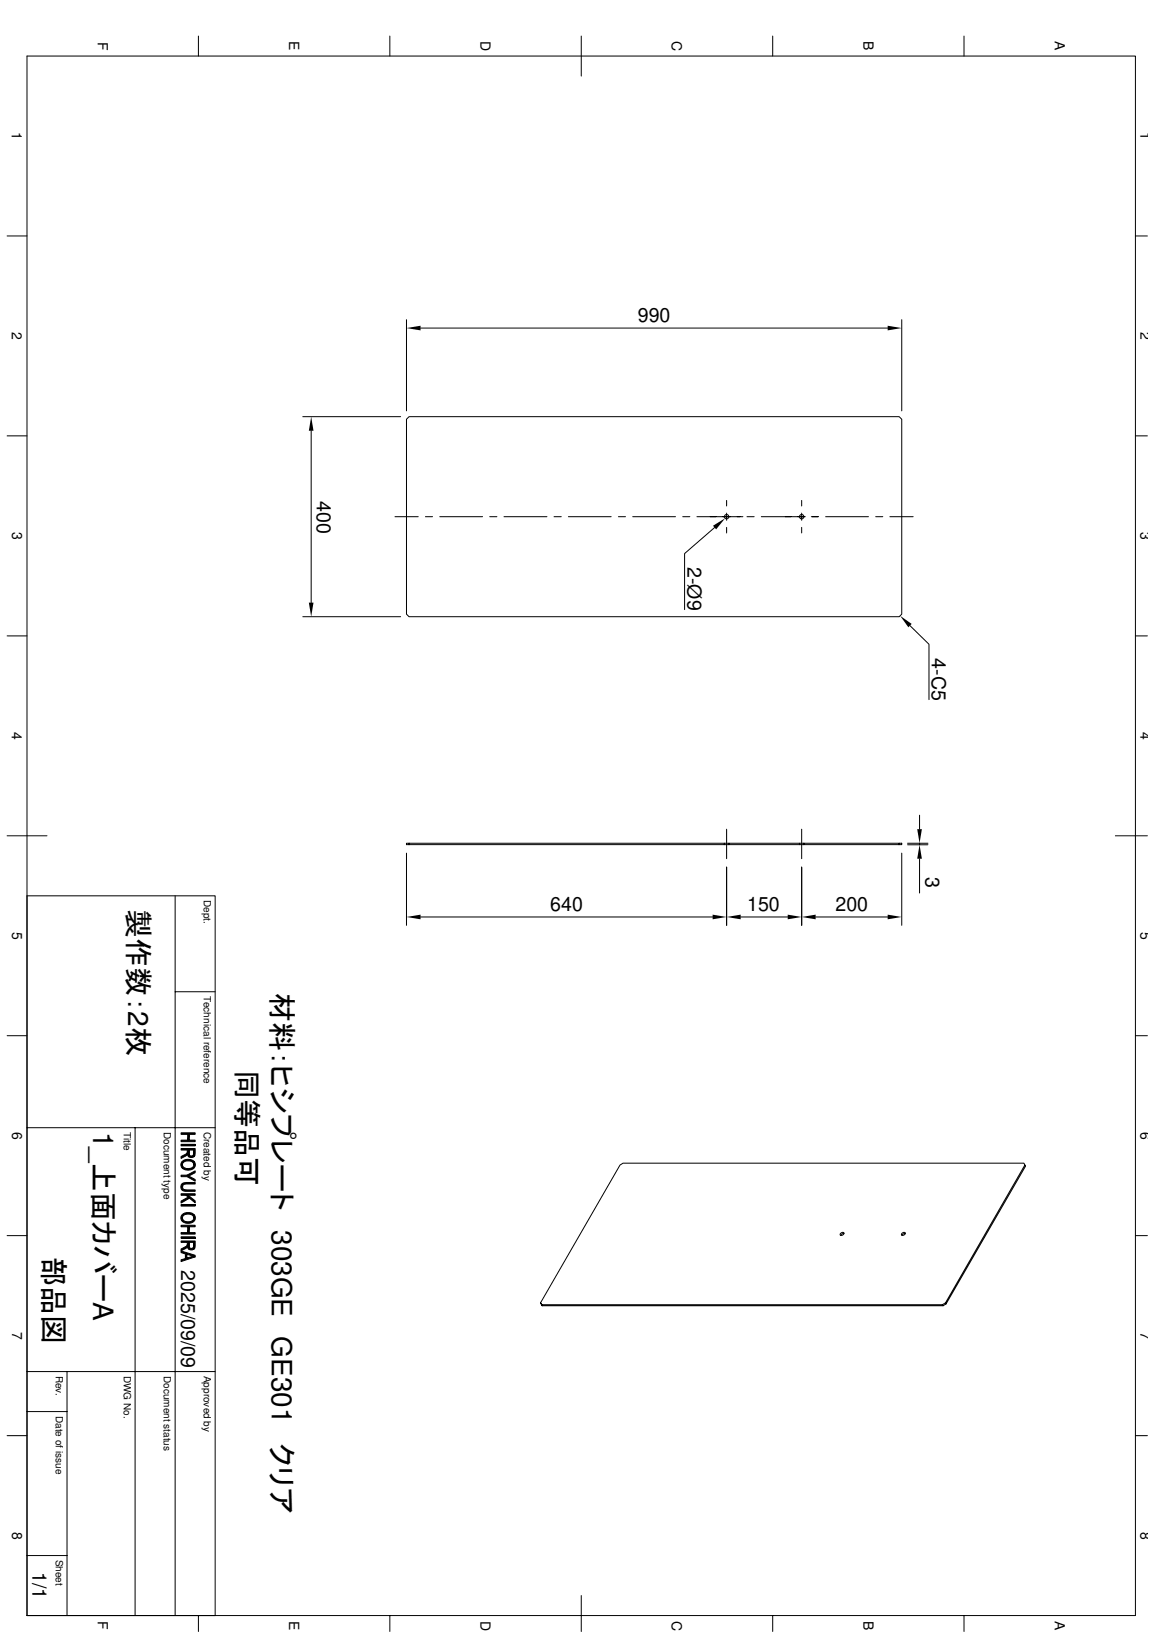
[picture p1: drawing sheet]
<svg xmlns="http://www.w3.org/2000/svg" width="210mm" height="297mm" viewBox="0 0 210 297" stroke-linecap="round" stroke-linejoin="round" font-family="sans-serif">
<g fill="none" stroke="#000" stroke-width=".18">
<path d="M4.9 10.2h201.6v283.8h-201.6zM36.1 6.6v3.6M70.9 6.6v3.6M105.7 6.6v7.2M140.5 6.6v3.6M175.3 6.6v3.6M1.3 42.9h3.6M73.9 58.2v16.6M76.5 59.7h85M164 58.2v16.6M206.5 42.9h2.2M1.3 79.3h3.6"/>
<path d="M55.1 75.8h17.8M56.6 78.4v31.3M73.9 76.3l.5-.5h89.2l.4 .5v35.5l-.4 .4h-89.2l-.5-.4zM206.5 79.3h2.2M71.8 94h4.3M77.4 94h1.3M80 94h7.8M89.1 94h1.3M91.7 94h7.8M100.8 94h1.3M103.4 94h7.8M112.5 94h1.3"/>
<path d="M115.1 94h7.8M124.2 94h1.3M126.8 94h8.3M130 96l-5.5 4.8v10.2M132.2 91.1v1M132.2 93.4v1.3M132.2 96v1M135.9 94h1.3M138.5 94h8M145.8 91.1v1M145.8 93.4v1.3M145.8 96v1"/>
<path d="M147.6 94h1.3M150.2 94h7.8M159.3 94h1.3M161.9 94h4.2M1.3 115.7h3.6M55.1 112.2h17.8M165.5 113.9l3.5 3.4v10M206.5 115.7h2.2M1.3 152.1h7.3M73.9 155.3v13.1M74.4 153.7h89.2v-.2h.4v.2h-.4M74.4 153.5h-.5v.2h.5v-.2h89.2"/>
<path d="M131.8 153.5v.2M132.2 150.9v5.4M132.2 157.8v10.6M132.6 153.5v.2M145.4 153.5v.2M145.8 150.9v5.4M145.8 157.8v10.6M146.2 153.5v.2M164 155.3v13.1M165.1 153.5h3.7M165.1 153.8h3.7M167.3 148.4v2.5"/>
<path d="M167.3 153.5v.3M167.3 156.3v6.2M202.9 152.1h5.8M4.9 163h34.2v131M31.9 163v131M76.5 166.9h53.1M134.7 166.9h8.6M148.4 166.9h13.1M1.3 188.5h3.6M31.9 180.5h7.2M206.5 188.5h2.2M4.9 205.3h34.2"/>
<path d="M24.6 205.3v88.7M32.9 207.5h1.2l.3-1v1h1.1v.3h-2.6zM32.9 206.2h2.6v.3h-1.1l-.3 1v-1h-1.2zM32.9 208.3h2.6v.3h-2.6zM32.9 210.5l1-.5 .2-.4v.5l-.1 .2-1.1 .5zM32.9 209h2.6l-.1 1.4-.1 .1-.1-1.2h-.8l-.1 1.2-.2-.4v-.8h-1.2zM32.9 213.9h1.1l1.5 .8v.3l-1.5-.8h-1.1zM32.9 218.6l1.3-.7 .3 .2-1.6 .9zM32.9 217.3h2.6v.3h-2.6zM32.9 219.2h2.6v.3h-2.6zM33.1 215.5l.1-.1v.6a.56 .56 0 0 0 .8 .6h1.5v.2h-1.5a.84 .84 0 0 1-1-.3 .84 .84 0 0 1 .1-1zM33.2 211.3l.7-.3 .7 .1 .7 .3-.1 .6a1.15 1.15 0 0 0-1.8-.4l-.2 .3v.7l-.3-.5v-.4z"/>
<path d="M33.2 212a1.16 1.16 0 0 0 2 .3l.1-.9 .2 .3v.6l-.4 .5-.5 .1h-.8l-.5-.2zM33.2 215.4l.7-.2h1.6v.3h-1.5a.58 .58 0 0 0-.8 .5zM33.8 217.6h.4l1.3 1v.3zM34 213.9l1.5-.8v.3l-1.2 .7zM34.4 209.3v.6a.42 .42 0 0 0 .4 .5 .42 .42 0 0 0 .4-.4l.1 .5-.4 .2-.5-.1zM186.4 212l-.2-.3h-72.9l-.5 .3-14.5 25.1M1.3 224.9h3.6M32.9 224.3h1.2l.3-1v1h1.1v.3h-2.6zM32.9 223h2.6v.3h-1.1l-.3 1v-1h-1.2zM32.9 225.1h2.6v.3h-2.6zM32.9 227.3l1-.5 .2-.4v.5l-.2 .3-1 .5zM32.9 225.9h2.6l-.1 1.3-.1 .2-.1-1.3h-.8v1.3l-.3-.4v-.9h-1.2z"/>
<path d="M32.9 227.7l2.6 .8v.3l-1.5-.5-.3 .8v-.9l-.8-.2zM32.9 229.3l.8-.2 .3-.8v.7l1.2-.4 .3 .2-2.6 .8zM33.1 221.1l.6-.4h1l.6 .3-.1 .7a1.15 1.15 0 0 0-1.8-.4l-.2 .3v.7l-.1-.1a.83 .83 0 0 1 0-1.1zM33.2 221.7l.1 .3 .2 .2 .9 .2a.77 .77 0 0 0 .8-.7l.1-.7 .2 .4v.6l-.4 .4-.7 .3-.6-.1-.5-.2zM34.4 226.1v.6a.42 .42 0 0 0 .4 .5 .42 .42 0 0 0 .4-.4l.1 .6-.4 .1-.5-.1zM98.5 237.5l-.2-.4 .3 .6-.1-.2h72.9M152.9 224.5a.29 .29 0 0 1 .4-.2 .29 .29 0 0 1 .1 .4 .29 .29 0 0 1-.3 .2 .29 .29 0 0 1-.2-.4zM153.5 224.5l-.3 .1-.3 .3M164 224.5a.29 .29 0 0 1 .4-.2 .29 .29 0 0 1 .2 .4 .29 .29 0 0 1-.4 .2 .29 .29 0 0 1-.2-.4zM164.7 224.5l-.4 .1-.2 .3M172 237.1l-.6 .4 .1 .2h-72.9M172.1 237.3l14.4-25.1-.1-.2-14.4 25.1 .1 .2-.6 .4"/>
<path d="M206.5 224.9h2.2M4.9 256.9h7.3M4.9 249.6h34.2M12.2 249.6v44.4M1.3 261.3h3.6M206.5 261.3h2.2M4.9 283.1h7.3M36.1 294v2.9M70.9 294v2.9M105.7 290.4v6.5M140.5 294v2.9M175.3 294v2.9"/>
<circle cx="132.2" cy="94" r=".4"/>
<circle cx="145.8" cy="94" r=".4"/>
</g>
<g fill="#000">
<path d="M73.9 59.7l2.6-.4v.8zM161.5 59.3l2.5 .4-2.5 .4zM56.6 75.8l.4 2.6h-.8zM129.7 95.7l2.2-1.4-1.6 2.1zM56.2 109.7h.8l-.4 2.5zM163.7 112.1l2.1 1.5-.6 .6zM166.8 150.9h.9l-.4 2.6zM167.3 153.8l.4 2.5h-.9zM73.9 166.9l2.6-.4v.8zM129.6 166.5l2.6 .4-2.6 .4zM132.2 166.9l2.5-.4v.8zM143.3 166.5l2.5 .4-2.5 .4z"/>
<path d="M145.8 166.9l2.6-.4v.8zM161.5 166.5l2.5 .4-2.5 .4z"/>
<path d="M32.9 210.5l1-.5 .2-.4v.5l-.1 .2-1.1 .5z" fill-rule="evenodd"/>
<path d="M32.9 218.6l1.3-.7 .3 .2-1.6 .9z" fill-rule="evenodd"/>
<path d="M34.4 209.3v.6a.42 .42 0 0 0 .4 .5 .42 .42 0 0 0 .4-.4l.1 .5-.4 .2-.5-.1z" fill-rule="evenodd"/>
<path d="M33.2 211.3l.7-.3 .7 .1 .7 .3-.1 .6a1.15 1.15 0 0 0-1.8-.4l-.2 .3v.7l-.3-.5v-.4z" fill-rule="evenodd"/>
<path d="M32.9 207.5h1.2l.3-1v1h1.1v.3h-2.6z" fill-rule="evenodd"/>
<path d="M32.9 206.2h2.6v.3h-1.1l-.3 1v-1h-1.2z" fill-rule="evenodd"/>
<path d="M32.9 209h2.6l-.1 1.4-.1 .1-.1-1.2h-.8l-.1 1.2-.2-.4v-.8h-1.2z" fill-rule="evenodd"/>
<path d="M34 213.9l1.5-.8v.3l-1.2 .7z" fill-rule="evenodd"/>
<path d="M32.9 213.9h1.1l1.5 .8v.3l-1.5-.8h-1.1z" fill-rule="evenodd"/>
<path d="M33.1 215.5l.1-.1v.6a.56 .56 0 0 0 .8 .6h1.5v.2h-1.5a.84 .84 0 0 1-1-.3 .84 .84 0 0 1 .1-1z" fill-rule="evenodd"/>
<path d="M33.2 215.4l.7-.2h1.6v.3h-1.5a.58 .58 0 0 0-.8 .5z" fill-rule="evenodd"/>
<path d="M33.8 217.6h.4l1.3 1v.3z" fill-rule="evenodd"/>
<path d="M32.9 217.3h2.6v.3h-2.6z" fill-rule="evenodd"/>
<path d="M33.2 212a1.16 1.16 0 0 0 2 .3l.1-.9 .2 .3v.6l-.4 .5-.5 .1h-.8l-.5-.2z" fill-rule="evenodd"/>
<path d="M32.9 227.3l1-.5 .2-.4v.5l-.2 .3-1 .5z" fill-rule="evenodd"/>
<path d="M33.1 221.1l.6-.4h1l.6 .3-.1 .7a1.15 1.15 0 0 0-1.8-.4l-.2 .3v.7l-.1-.1a.83 .83 0 0 1 0-1.1z" fill-rule="evenodd"/>
<path d="M34.4 226.1v.6a.42 .42 0 0 0 .4 .5 .42 .42 0 0 0 .4-.4l.1 .6-.4 .1-.5-.1z" fill-rule="evenodd"/>
<path d="M32.9 224.3h1.2l.3-1v1h1.1v.3h-2.6z" fill-rule="evenodd"/>
<path d="M32.9 223h2.6v.3h-1.1l-.3 1v-1h-1.2z" fill-rule="evenodd"/>
<path d="M32.9 225.9h2.6l-.1 1.3-.1 .2-.1-1.3h-.8v1.3l-.3-.4v-.9h-1.2z" fill-rule="evenodd"/>
<path d="M32.9 227.7l2.6 .8v.3l-1.5-.5-.3 .8v-.9l-.8-.2z" fill-rule="evenodd"/>
<path d="M32.9 229.3l.8-.2 .3-.8v.7l1.2-.4 .3 .2-2.6 .8z" fill-rule="evenodd"/>
<path d="M33.2 221.7l.1 .3 .2 .2 .9 .2a.77 .77 0 0 0 .8-.7l.1-.7 .2 .4v.6l-.4 .4-.7 .3-.6-.1-.5-.2z" fill-rule="evenodd"/>
</g>
<path d="M32.9 208.4h2.6M32.9 219.4h2.6M32.9 225.2h2.6" fill="none" stroke="#000" stroke-width=".28"/>
<g font-size="5.3">
<text x="23.3" y="165.5" transform="rotate(90 23.3 165.5)">製作数：2枚</text>
<text x="43.1" y="163" transform="rotate(90 43.1 163)">同等品可</text>
<text x="49.4" y="163" transform="rotate(90 49.4 163)">材料：ヒシプレート　303GE GE301　クリア</text>
<text x="7.9" y="228.8" transform="rotate(90 7.9 228.8)">部品図</text>
</g>
<text font-size="5.1" x="16.9" y="206" transform="rotate(90 16.9 206)">1_上面カバーA</text>
<g font-size="3.6">
<text x="116" y="58.7">990</text>
<text x="57.7" y="91.1" transform="rotate(90 57.7 91.1)">400</text>
<text x="125" y="103.2" transform="rotate(90 125 103.2)">2-Ø9</text>
<text x="169.5" y="119.8" transform="rotate(90 169.5 119.8)">4-C5</text>
<text x="168.3" y="159.7" transform="rotate(90 168.3 159.7)">3</text>
<text x="100.1" y="165.8">640</text>
<text x="135.9" y="165.8">150</text>
<text x="152" y="165.8">200</text>
<text x="32.9" y="231.1" transform="rotate(90 32.9 231.1)">2025/09/09</text>
<text x="5.9" y="286.1" transform="rotate(90 5.9 286.1)">1/1</text>
</g>
<g font-size="2.5">
<text x="17.8" y="7.6" transform="rotate(90 17.8 7.6)">F</text>
<text x="52.6" y="7.5" transform="rotate(90 52.6 7.5)">E</text>
<text x="87.4" y="7.5" transform="rotate(90 87.4 7.5)">D</text>
<text x="122.2" y="7.5" transform="rotate(90 122.2 7.5)">C</text>
<text x="157" y="7.5" transform="rotate(90 157 7.5)">B</text>
<text x="191.9" y="7.5" transform="rotate(90 191.9 7.5)">A</text>
<text x="2.2" y="24" transform="rotate(90 2.2 24)">1</text>
<text x="207.4" y="24" transform="rotate(90 207.4 24)">1</text>
<text x="2.2" y="60.4" transform="rotate(90 2.2 60.4)">2</text>
<text x="207.4" y="60.4" transform="rotate(90 207.4 60.4)">2</text>
<text x="2.2" y="96.8" transform="rotate(90 2.2 96.8)">3</text>
<text x="207.5" y="96.8" transform="rotate(90 207.5 96.8)">3</text>
<text x="2.2" y="133.2" transform="rotate(90 2.2 133.2)">4</text>
<text x="207.4" y="133.2" transform="rotate(90 207.4 133.2)">4</text>
<text x="2.2" y="169.6" transform="rotate(90 2.2 169.6)">5</text>
<text x="207.5" y="169.6" transform="rotate(90 207.5 169.6)">5</text>
<text x="2.2" y="206" transform="rotate(90 2.2 206)">6</text>
<text x="207.5" y="206" transform="rotate(90 207.5 206)">6</text>
<text x="2.2" y="242.4" transform="rotate(90 2.2 242.4)">7</text>
<text x="207.5" y="242.4" transform="rotate(90 207.5 242.4)">7</text>
<text x="2.2" y="278.8" transform="rotate(90 2.2 278.8)">8</text>
<text x="207.5" y="278.8" transform="rotate(90 207.5 278.8)">8</text>
<text x="17.8" y="295.1" transform="rotate(90 17.8 295.1)">F</text>
<text x="52.6" y="295" transform="rotate(90 52.6 295)">E</text>
<text x="87.4" y="295" transform="rotate(90 87.4 295)">D</text>
<text x="122.2" y="295" transform="rotate(90 122.2 295)">C</text>
<text x="157" y="295" transform="rotate(90 157 295)">B</text>
<text x="191.9" y="295" transform="rotate(90 191.9 295)">A</text>
</g>
<g font-size="1.8">
<text x="37.1" y="163.8" transform="rotate(90 37.1 163.8)">Dept.</text>
<text x="37.1" y="181.2" transform="rotate(90 37.1 181.2)">Technical reference</text>
<text x="22.5" y="206" transform="rotate(90 22.5 206)">Title</text>
<text x="29.8" y="206" transform="rotate(90 29.8 206)">Document type</text>
<text x="37.1" y="206" transform="rotate(90 37.1 206)">Created by</text>
<text x="10.2" y="250.4" transform="rotate(90 10.2 250.4)">Rev.</text>
<text x="22.5" y="250.4" transform="rotate(90 22.5 250.4)">DWG No.</text>
<text x="29.8" y="250.4" transform="rotate(90 29.8 250.4)">Document status</text>
<text x="37.1" y="250.4" transform="rotate(90 37.1 250.4)">Approved by</text>
<text x="10.2" y="257.7" transform="rotate(90 10.2 257.7)">Date of issue</text>
<text x="10.2" y="283.9" transform="rotate(90 10.2 283.9)">Sheet</text>
</g>
</svg>
